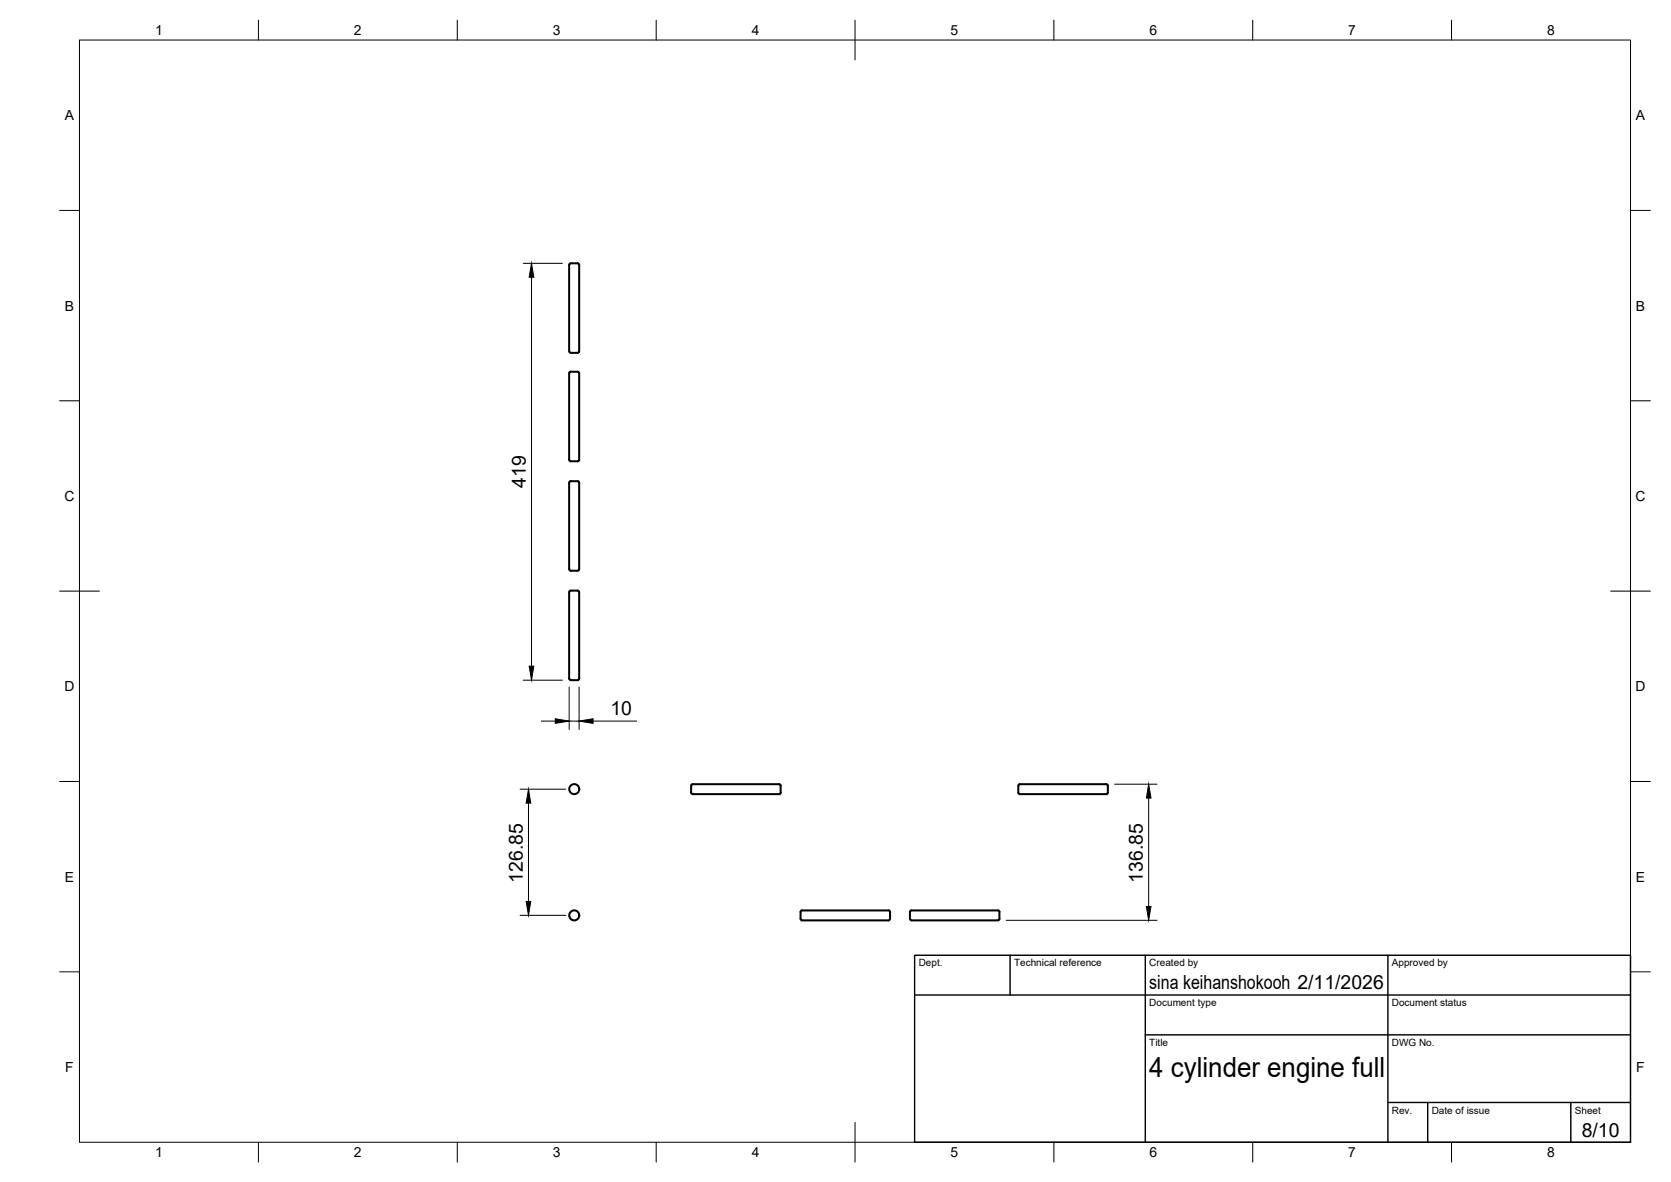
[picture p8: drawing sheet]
<svg xmlns="http://www.w3.org/2000/svg" width="420mm" height="297mm" viewBox="0 0 420 297" stroke-linecap="round" stroke-linejoin="round" font-family="sans-serif">
<!-- layer: Visible -->
<g fill="none" stroke="#000" stroke-width=".51">
<path d="M143.1 88.3v-21.8a1.57 1.57 0 0 1 1.8-.3h.5l.2 .3v21.8M143.1 88.3l.4 .4M143.2 93.6l.3-.2h.9a.98 .98 0 0 1 1.2 .4v21.7a.99 .99 0 0 1-1.2 .4 1.02 1.02 0 0 1-1.3-.3zM143.5 88.7h1.7M145.6 88.3l-.3 .4M143.1 121.3v21.7l.4 .4M143.5 120.9h1.7M143.5 120.9l-.4 .4M145.3 120.9l.3 .4M145.6 121.3v21.7l-.3 .4M143.2 148.6l.3-.2h.9a.98 .98 0 0 1 1.2 .4v21.7a1.57 1.57 0 0 1-1.8 .4h-.5l-.2-.4zM143.5 143.4h1.7"/>
<path d="M196.3 197.4v1.8M196.3 197.4l-.4-.3h-21.7a1.55 1.55 0 0 0-.4 1.7l.1 .6 .3 .2h21.7l.4-.4M256.1 197.3l.3-.2h21.8a.99 .99 0 0 1 .4 1.2 .98 .98 0 0 1-.4 1.3h-21.8a1.57 1.57 0 0 1-.3-1.8zM201.3 229.2v.8a.95 .95 0 0 0 .4 1.3M201.7 231.3h21.7M201.7 228.8h21.7M201.7 228.8l-.4 .3M223.4 228.8l.4 .3M223.8 229.2v.8a.95 .95 0 0 1-.4 1.3M228.8 229.2v.8a.92 .92 0 0 0 .4 1.3M229.2 231.3h21.7M229.2 228.8h21.7"/>
<path d="M229.2 228.8l-.4 .3M250.9 228.8l.4 .3M251.3 229.2v.8a.97 .97 0 0 1-.4 1.3"/>
<circle cx="144.4" cy="198.3" r="1.26"/>
<circle cx="144.4" cy="230" r="1.26"/>
</g>
<!-- layer: BORDER -->
<g fill="none" stroke="#000" stroke-width=".25">
<path d="M20 10.1h390v276.9h-390zM65 5.1v5M115 5.1v5M165 5.1v5M215 5.1v10M265 5.1v5M315 5.1v5M365 5.1v5M15 52.9h5M410 52.9h5M15 100.7h5M410 100.7h5"/>
<path d="M15 148.6h10M405 148.6h10M15 196.4h5M410 196.4h5M15 244.2h5M410 244.2h5M65 287v5M115 287v5M165 287v5M215 282.1v9.9M265 287v5M315 287v5"/>
<path d="M365 287v5"/>
</g>
<!-- layer: TITLEBLOCK -->
<path d="M230 240.1h180v46.9h-180zM230 250h180M254 240.1v9.9M288 240.1v46.9M349 240.1v46.9M288 260.1h122M349 277.1h61M359 277.1v9.9M395 277.1v9.9" fill="none" stroke="#000" stroke-width=".36"/>
<!-- layer: FD_Dimensions -->
<g fill="none" stroke="#000" stroke-width=".25">
<path d="M131.6 66.2h9.8M133.6 69.7v97.7M131.6 170.9h9.8M143.1 172.6v10.7M145.6 172.6v10.7M130.8 198.3h11.5M136.1 181.2h3.5M143.1 181.2h2.5M149.1 181.2h11M280.3 197.1h10.6M132.9 201.8v24.7M288.8 200.6v27.2"/>
<path d="M130.8 230h11.5M253 231.3h37.9"/>
</g>
<path d="M133.6 66.2l.6 3.5h-1.1zM133.1 167.4h1.1l-.6 3.5zM139.6 180.6l3.5 .6-3.5 .6zM145.6 181.2l3.5-.6v1.2zM132.9 198.3l.6 3.5h-1.2zM288.8 197.1l.6 3.5h-1.2zM132.3 226.5h1.2l-.6 3.5zM288.2 227.8h1.2l-.6 3.5z" fill="#000" stroke="#000" stroke-width=".25"/>
<text font-size="7" x="289" y="270.6">4 cylinder engine full</text>
<g font-size="4.9">
<text x="132.2" y="122.5" transform="rotate(-90 132.2 122.5)">419</text>
<text x="153.5" y="179.8">10</text>
<text x="131.4" y="221.8" transform="rotate(-90 131.4 221.8)">126.85</text>
<text x="287.4" y="221.8" transform="rotate(-90 287.4 221.8)">136.85</text>
<text x="289" y="248.5">sina keihanshokooh 2/11/2026</text>
<text x="397.7" y="285.7">8/10</text>
</g>
<g font-size="3.5">
<text x="39" y="8.8">1</text>
<text x="89" y="8.8">2</text>
<text x="139" y="8.8">3</text>
<text x="189" y="8.8">4</text>
<text x="239" y="8.8">5</text>
<text x="289" y="8.8">6</text>
<text x="339" y="8.8">7</text>
<text x="389" y="8.8">8</text>
<text x="16.3" y="30.2">A</text>
<text x="411.3" y="30.2">A</text>
<text x="16.3" y="78">B</text>
<text x="411.3" y="78">B</text>
<text x="16.2" y="125.9">C</text>
<text x="411.2" y="125.9">C</text>
<text x="16.2" y="173.7">D</text>
<text x="411.2" y="173.7">D</text>
<text x="16.3" y="221.6">E</text>
<text x="411.3" y="221.6">E</text>
<text x="16.4" y="269.4">F</text>
<text x="411.4" y="269.4">F</text>
<text x="39" y="290.8">1</text>
<text x="89" y="290.8">2</text>
<text x="139" y="290.8">3</text>
<text x="189" y="290.8">4</text>
<text x="239" y="290.8">5</text>
<text x="289" y="290.8">6</text>
<text x="339" y="290.8">7</text>
<text x="389" y="290.8">8</text>
</g>
<g font-size="2.5">
<text x="231" y="242.9">Dept.</text>
<text x="255" y="242.9">Technical reference</text>
<text x="289" y="242.9">Created by</text>
<text x="350" y="242.9">Approved by</text>
<text x="289" y="252.8">Document type</text>
<text x="350" y="252.8">Document status</text>
<text x="289" y="262.9">Title</text>
<text x="350" y="262.9">DWG No.</text>
<text x="350" y="279.9">Rev.</text>
<text x="360" y="279.9">Date of issue</text>
<text x="396" y="279.9">Sheet</text>
</g>
</svg>
